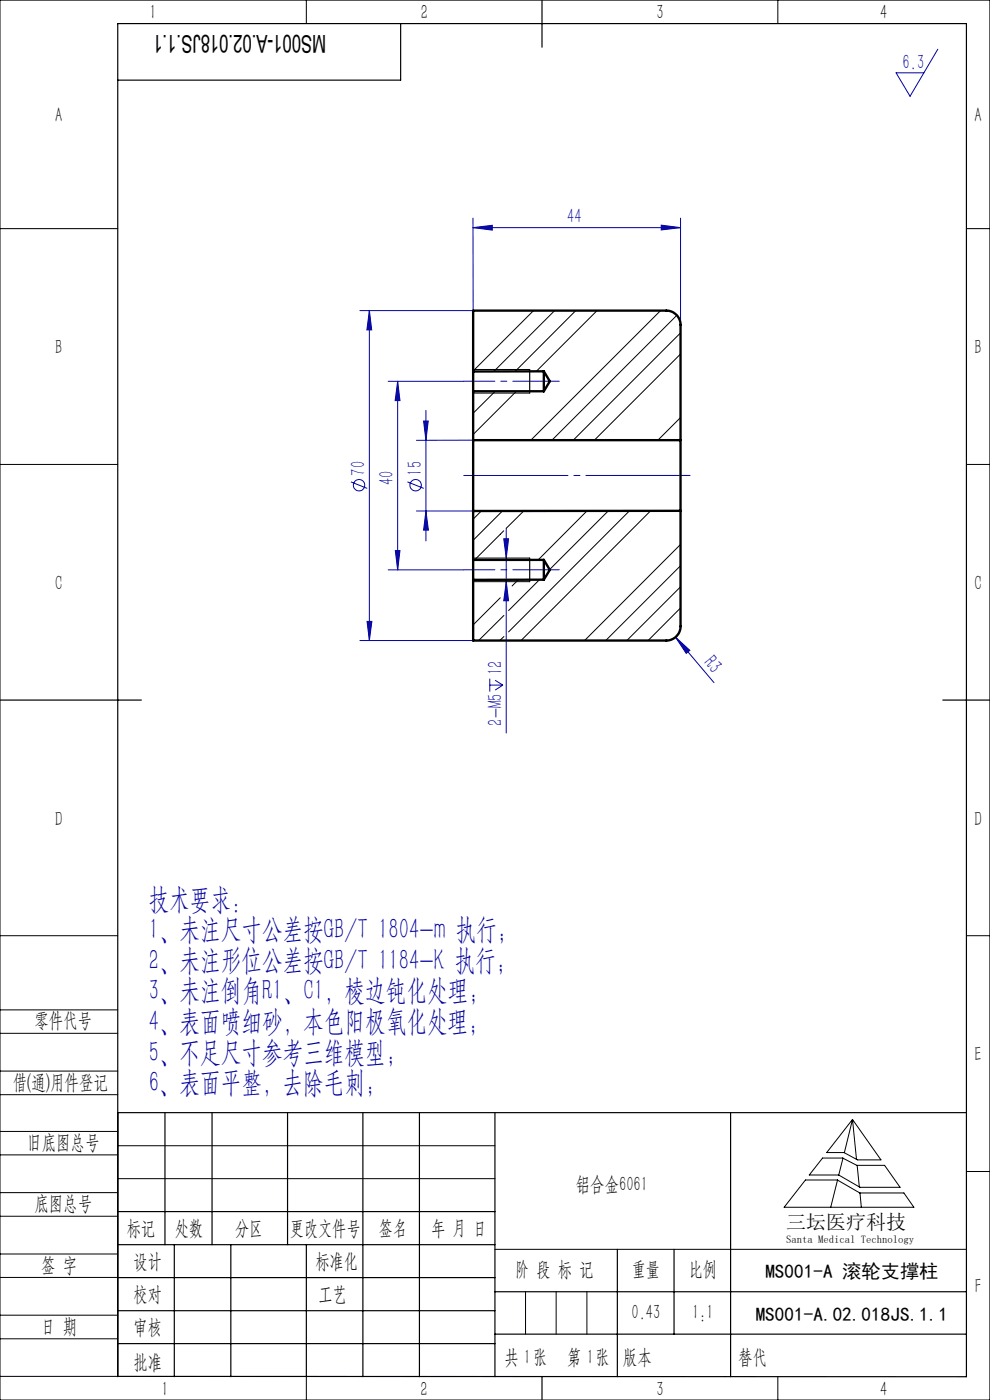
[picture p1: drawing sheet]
<svg xmlns="http://www.w3.org/2000/svg" width="210mm" height="297mm" viewBox="0 0 210 297" stroke-linecap="round" stroke-linejoin="round" font-family="sans-serif">
<g fill="none" stroke="#0000a0" stroke-width=".21">
<path d="M198.9 10.4l-5.9 10-2.9-5h5.9M100.3 48.3l4.1-.5v1zM100.3 46.3l.1 19.6h-24.1M100.3 48.3h44.1M140.3 47.8l4.1 .5-4.1 .5zM144.4 46.3v22.6M78.4 65.9v70M78.4 65.9l.4 4.1h-1zM82.3 80.9h16.1M84.3 80.9v40M84.3 80.9l.5 4.1h-1zM89.9 89.3h.9l-.5 4.1z"/>
<path d="M90.3 87.1v27.7M100.4 93.4h-12.1M74.4 102.2l3.5 1.4M83.9 116.8h.9l-.5 4.1zM86.4 102.2l3.5 1.4M88.3 108.4h12.1M90.3 108.4l.6 4.1h-1zM106.9 114.3h1l-.5 4.1zM107.4 112v43.5M76.3 135.9h24.1M77.9 131.8h1l-.5 4.1zM82.3 120.9h16.1"/>
<path d="M107.4 123.4l.5 4.1h-1zM143.3 135.2l3 2.8-.7 .6zM143.3 135.2l8.1 9.6M103.9 144v2.7M103.9 145.3h2.8M105 144.3l1.7 1M106.7 145.3l-1.7 1.1"/>
<circle cx="76.2" cy="102.9" r="1.22"/>
<circle cx="88.2" cy="102.9" r="1.22"/>
</g>
<path d="M146.4 100.9h-48" fill="none" stroke="#0000a0" stroke-width=".21" stroke-dasharray="30.5 1.3 1.3 1.3" stroke-dashoffset="8.4"/>
<path d="M115.4 80.9h-17M115.4 120.9h-17" fill="none" stroke="#0000a0" stroke-width=".21" stroke-dasharray="30.5 1.3 1.3 1.3" stroke-dashoffset="23.9"/>
<path d="M115.4 80.9h3.2M115.4 120.9h3.2" fill="none" stroke="#0000a0" stroke-width=".21" stroke-dasharray="30.5 1.3 1.3 1.3"/>
<g fill="none" stroke="#000" stroke-width=".21">
<path d="M0 0h210v297h-210zM65 0v5M165 0v5M0 48.5h25M205 48.5h5M100.4 78.4h12M0 98.5h25M100.4 83.4h12M205 98.5h5M100.4 118.4h12M100.4 123.4h12M0 198.5h25"/>
<path d="M205 198.5h5M0 214.2h25M0 219.2h25M0 232.2h25M0 227.2h25M25 236v56h-25M180.8 237.5l6.1 8.6h-5l-2.9-1.6h-3.6zM180.8 237.5l-1.7 7M180.8 237.5l.9 8.5M0 245h25M0 240h25M0 258h25"/>
<path d="M0 253h25M25 243.1h80M25 250h80M170.9 250.3h6.7l4.8 2.8h9.3l2.2 3h-27.6zM174.5 245.7h4.3l3 1.5h5.8l3.3 4.7h-8.5l-4.5-2.6h-6.2zM177.7 250.3l-1.5 5.8M178.8 245.7l-.9 3.6M181.8 247.2l.5 4.6M182.4 253.1l.3 3M205 248.5h5M0 271h25M0 266h25"/>
<path d="M0 279h25M105 265h100M111.5 274v9M118 274v9M124.5 274v9M0 284h25M65 292.1v4.9M153.7 292h.1M165 292v5"/>
</g>
<g fill="none" stroke="#000" stroke-width=".25">
<path d="M85 5v12h-60M115 0v10M112.4 78.4v5M112.4 118.4v5M0 148.5h30M200 148.5h10M25 236h180M35 236v28.1M45 236v28.1M61 236v28.1M77 236v56.1M89 236v56.1"/>
<path d="M105 236v56.1M155 236v56.1M25 257h80M25 264.1h80M25 271h80M25 278.1h80M37 264.1v28M49 264.1v28M65 264.1v28M105 274h100M131 265v27.1M143 265v18"/>
<path d="M25 292l180 .1v-287.1h-180v287.1M25 285h80M105 283h100M115 292v5"/>
</g>
<g fill="#0000a0">
<path d="M143.3 135.2l3 2.8-.7 .6z"/>
<path d="M100.3 48.3l4.1-.5v1zM140.3 47.8l4.1 .5-4.1 .5z"/>
<path d="M107.4 123.4l.5 4.1h-1zM106.9 114.3h1l-.5 4.1z"/>
<path d="M84.3 80.9l.5 4.1h-1zM83.9 116.8h.9l-.5 4.1z"/>
<path d="M78.4 65.9l.4 4.1h-1zM77.9 131.8h1l-.5 4.1z"/>
<path d="M89.9 89.3h.9l-.5 4.1zM90.3 108.4l.6 4.1h-1z"/>
</g>
<g fill="none" stroke="#000" stroke-width=".21">
<path d="M113.2 65.9l-12.8 12.8M117.7 65.9l-13 12.9M122.1 65.9l-12.8 12.9M126.6 65.9l-12.9 12.9M140.1 65.9l-27.5 27.5M143.6 66.9l-26.5 26.5M144.4 70.6l-22.8 22.8M144.4 75.1l-18.3 18.3M100.5 83l-.1 .2M105.1 83l-4.7 4.7M109.5 83l-9.1 9.2M144.4 88.6l-4.8 4.8"/>
<path d="M144.4 93.1l-.4 .3M102.1 108.4l-1.7 1.7M106.6 108.4l-6.2 6.2M106.9 112.6l-6.2 6.2M111.1 108.4l-3.7 3.6M124.5 108.4l-10.3 10.4M129 108.4l-12.4 12.4M133.5 108.4l-25.6 25.7M138 108.4l-27.5 27.5M144.4 115.5l-20.4 20.4M106.1 126.8l-5.7 5.8M106.9 130.6l-5.4 5.3"/>
<path d="M106.9 135l-.9 .9M110 123l-1.4 1.3M114.4 123l-6.5 6.5M144.4 120l-15.9 15.9M144.4 124.5l-11.4 11.4M144.4 129l-6.9 6.9"/>
</g>
<g fill="none" stroke="#000" stroke-width=".5">
<path d="M100.4 78.8v-12.9h41a3 3 0 0 1 3 3v24.5M100.4 78.8v4.2M115.4 78.8v4.2M115.4 78.8l1.2 2.1-1.2 2.1M115.4 78.8h-15M100.4 93.4v15M100.4 83v10.4M100.4 93.4h44M100.4 83h15M144.4 93.4v15M100.4 118.8v4.2M100.4 118.8h15"/>
<path d="M100.4 108.4v10.4M115.4 118.8v4.2M115.4 118.8l1.2 2.1-1.2 2.1M144.4 108.4v24.5a3 3 0 0 1-3 3h-41v-12.9M144.4 108.4h-44M115.4 123h-15"/>
</g>
<g font-size="6.3" fill="#0000a0">
<text x="31.5" y="192.7">技术要求：</text>
<text x="31.5" y="199.2">1、未注尺寸公差按GB/T 1804-m 执行；</text>
<text x="31.5" y="205.7">2、未注形位公差按GB/T 1184-K 执行；</text>
<text x="31.5" y="212.2">3、未注倒角R1、C1，棱边钝化处理；</text>
<text x="31.5" y="218.7">4、表面喷细砂，本色阳极氧化处理；</text>
<text x="31.5" y="225.2">5、不足尺寸参考三维模型；</text>
<text x="31.5" y="231.7">6、表面平整，去除毛刺;</text>
</g>
<text font-size="5.2" x="69.2" y="7.3" transform="rotate(-180 69.2 7.3)">MS001-A.02.018JS.1.1</text>
<g font-size="4.4" fill="#010000">
<text x="31.7" y="4.1">1</text>
<text x="89.2" y="4.1">2</text>
<text x="139.2" y="4.1">3</text>
<text x="186.7" y="4.1">4</text>
<text x="156.6" y="289.5">替代</text>
</g>
<g font-size="4.4" fill="#0000a0">
<text x="191.5" y="14.5">6.3</text>
<text x="120.3" y="47.4">44</text>
<text x="77.5" y="100.9" transform="rotate(-90 77.5 100.9)">70</text>
<text x="89.5" y="100.9" transform="rotate(-90 89.5 100.9)">15</text>
<text x="83.5" y="103" transform="rotate(-90 83.5 103)">40</text>
<text x="106.5" y="143.2" transform="rotate(-90 106.5 143.2)">12</text>
<text x="149.1" y="140.7" transform="rotate(50 149.1 140.7)">R3</text>
<text x="106.5" y="154" transform="rotate(-90 106.5 154)">2-M5</text>
</g>
<g font-size="4.4">
<text x="11.7" y="25.8">A</text>
<text x="206.7" y="25.8">A</text>
<text x="11.7" y="75.1">B</text>
<text x="206.7" y="75.1">B</text>
<text x="11.7" y="125.1">C</text>
<text x="206.7" y="125.1">C</text>
<text x="11.7" y="175.1">D</text>
<text x="206.7" y="175.1">D</text>
<text x="7.3" y="217.9">零件代号</text>
<text x="206.7" y="225.1">E</text>
<text x="2.7" y="231">借(通)用件登记</text>
<text x="5.8" y="243.7">旧底图总号</text>
<text x="7.3" y="256.8">底图总号</text>
<text x="122.1" y="252.6">铝合金6061</text>
<text x="26.9" y="261.9">标记</text>
<text x="37.1" y="261.9">处数</text>
<text x="49.9" y="261.9">分区</text>
<text x="61.5" y="261.9">更改文件号</text>
<text x="80.4" y="261.9">签名</text>
<text x="91.5" y="261.9">年 月 日</text>
<text x="8.7" y="269.8">签 字</text>
<text x="28.3" y="268.9">设计</text>
<text x="66.9" y="268.9">标准化</text>
<text x="109.3" y="270.8">阶 段 标 记</text>
<text x="134" y="270.8">重量</text>
<text x="146.1" y="270.8">比例</text>
<text x="206.8" y="274.3">F</text>
<text x="28.3" y="276">校对</text>
<text x="67.6" y="276">工艺</text>
<text x="134" y="279.8">0.43</text>
<text x="146.8" y="279.8">1:1</text>
<text x="8.7" y="282.9">日 期</text>
<text x="28.4" y="283">审核</text>
<text x="28.3" y="290.4">批准</text>
<text x="107" y="289.5">共 张</text>
<text x="111.1" y="289.5">1</text>
<text x="120.3" y="289.5">第 张</text>
<text x="124.5" y="289.5">1</text>
<text x="132.1" y="289.5">版本</text>
<text x="34.2" y="296.2">1</text>
<text x="89.2" y="296.1">2</text>
<text x="139.2" y="296.1">3</text>
<text x="186.7" y="296.1">4</text>
</g>
<text font-size="4.2" x="166.8" y="260.7">三坛医疗科技</text>
<g font-size="4.1">
<text x="162.4" y="271.1">MS001-A 滚轮支撑柱</text>
<text x="160.3" y="280.2">MS001-A.02.018JS.1.1</text>
</g>
<text font-size="2.3" x="166.8" y="263.6">Santa Medical Technology</text>
</svg>
